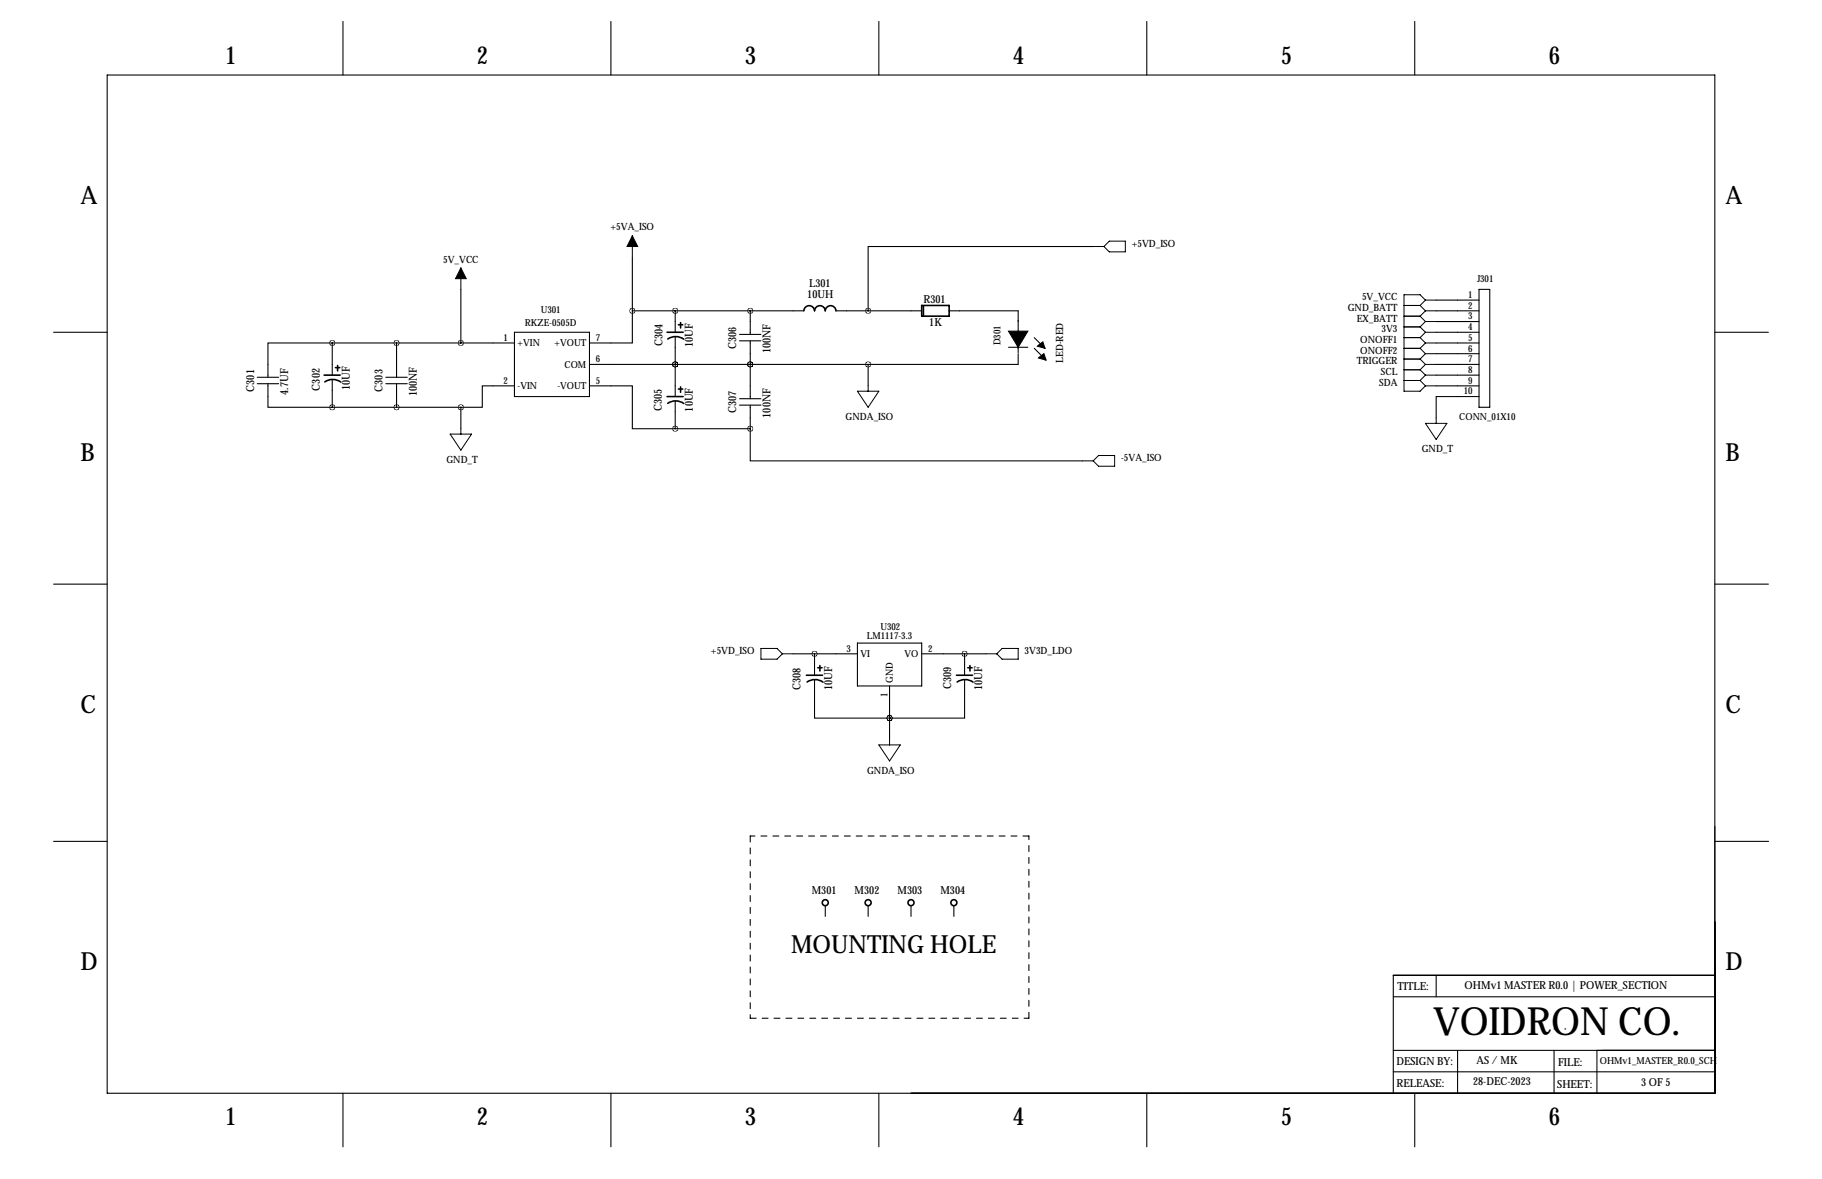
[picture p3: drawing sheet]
<svg xmlns="http://www.w3.org/2000/svg" width="432mm" height="279mm" viewBox="0 0 432 279" stroke-linecap="round" stroke-linejoin="round" font-family="sans-serif">
<g fill="none" stroke="#000" stroke-width=".25">
<path d="M25.4 17.8h381v241.3h-381zM81.3 5.1v12.7M144.8 5.1v12.7M208.3 5.1v12.7M271.8 5.1v12.7M335.3 5.1v12.7M259.1 58.4h-53.4v15.3M12.7 78.7h12.7M109.2 68.6v12.7M121.9 78.7h17.8v15.3h-17.8zM149.9 73.7v7.6h-10.2M149.9 73.7h40.6"/>
<path d="M149.9 61v12.7M160 73.7v5M160 79.8v14.2M175.3 79.2h5M177.8 73.7v5.5M198.1 73.7h20.3M224.8 73.7h16.5v9.9M340.4 78.7h10.1M340.4 73.7h10.1M340.4 71.1h10.1M340.4 76.2h10.1M350.5 68.6h2.6v27.9h-2.6z"/>
<path d="M406.4 78.7h12.7M61 89.4h5M61 90.9h5M63.5 90.9v5.6h15.2M78.7 81.3h-15.2v8.1M78.7 81.3h43.2M78.7 81.3v7.6M78.7 90v6.5M78.7 96.5h30.5M91.4 89.4h5.1M91.4 90.9h5.1M94 81.3v8.1"/>
<path d="M94 90.9v5.6M109.2 96.5v5.1M121.9 91.4h-7.6v5.1h-5.1M139.7 91.4h10.2v10.2h10.1M160 86.4h.1M160 95v6.6M175.3 80.8h5M175.3 94.5h5M175.3 96h5M177.8 86.4h.1M177.8 80.8v13.7M177.8 96v5.6"/>
<path d="M205.7 86.4v5M239 82.3h4.6M241.3 83.8v2.6h-101.6M245.1 80l2.5 2.5M245.1 82.5l2.5 2.6M340.4 81.3h10.1M340.4 91.4h10.1M340.4 86.4h10.1M340.4 83.8h10.1M340.4 88.9h10.1M350.5 94h-10.1v5.1M160 101.6h17.8"/>
<path d="M177.8 101.6v7.6h78.7M12.7 138.4h12.7M406.4 138.4h12.7M188 154.9h15.2M193 154.9v5.1M203.2 152.4h15.2v10.2h-15.2zM218.4 154.9h15.3M228.6 154.9v5.1M193 161.1v9.1h17.8M210.8 170.2h.1M210.8 162.6v12.7M228.6 161.1v9.1h-17.8"/>
<path d="M12.7 199.4h12.7M406.5 199.4h12.7M195.6 214.6v2.6M205.7 214.6v2.6M215.9 214.6v2.6M226.1 214.6v2.6M330.2 236.2h76.2M340.4 231.1v5.1M406.4 231.1h-76.2v28M81.3 259.1v12.7M144.8 259.1v12.7M208.3 259.1v12.7"/>
<path d="M271.8 259.1v12.7M330.2 248.9h76.2M330.2 254h76.2M335.3 259.1v12.7M345.4 248.9v10.2M368.3 243.8h.1M368.3 248.9v10.2M370.8 243.8h.1M378.5 248.9v10.2"/>
</g>
<path d="M177.8 198.1v43.2M243.8 198.1h-66M177.8 241.3h66M243.8 241.3v-43.2" fill="none" stroke="#000" stroke-width=".25" stroke-dasharray="1.4 1.4"/>
<g fill="none" stroke="#000" stroke-width=".38">
<path d="M158.1 78.7h3.8M160.8 77h1M161.3 76.5v1.2M190.5 73.6a1.27 1.27 0 0 1 1.3-1.2 1.27 1.27 0 0 1 1.2 1.3 1.27 1.27 0 0 1 1.3-1.3 1.27 1.27 0 0 1 1.3 1.3 1.27 1.27 0 0 1 1.2-1.3 1.27 1.27 0 0 1 1.3 1.3M218.4 72.4h6.5v2.5h-6.5zM218.8 72.5v2.4M76.8 88.9h3.8M77 90.5a3.3 3.3 0 0 1 3.7 0M79.5 87.1h1M80 86.6v1.3M158.1 94h3.8M158.3 80.3a3.3 3.3 0 0 1 3.7 .1"/>
<path d="M158.3 95.6a3.3 3.3 0 0 1 3.7 0M160.8 92.2h1M161.3 91.7v1.3M193.8 158.2h1M194.3 157.7v1.3M229.4 158.2h1M229.9 157.7v1.3M191.1 160h3.8M191.3 161.6a3.3 3.3 0 0 1 3.7 .1M226.7 160h3.8M226.8 161.6a3.3 3.3 0 0 1 3.8 .1"/>
<circle cx="195.6" cy="213.9" r=".71"/>
<circle cx="205.7" cy="213.9" r=".71"/>
<circle cx="215.9" cy="213.9" r=".71"/>
<circle cx="226.1" cy="213.9" r=".71"/>
</g>
<path d="M239 78.5h2.3v3.8zM241.3 78.5h2.3l-2.3 3.8zM245.9 82l1.2-1 .5 1.5zM246.1 84.8l1.3-1 .5 1.5z" fill="#000" stroke="#000" stroke-width=".25"/>
<g fill="none" stroke="#000" stroke-width=".24">
<path d="M149.9 55.9v5.1M259.1 58.4h2.5M261.6 58.4l1.3-1.2h3.8v2.5h-3.8zM109.2 63.5v5.1M332.7 72.4h3.8M332.7 74.9h3.8M332.7 77.5h3.8M336.5 72.4l1.3 1.3M336.5 74.9l1.3 1.3M336.5 77.5l1.3 1.2M337.8 71.1h2.6M337.8 71.1l-1.3 1.3"/>
<path d="M337.8 71.1l-1.3-1.3h-3.8v22.9h3.8l1.3-1.3M337.8 73.7h2.6M337.8 73.7l-1.3 1.2M337.8 76.2h2.6M337.8 76.2l-1.3 1.3M337.8 78.7h2.6M337.8 78.7l-1.3 1.3M203.2 92.7h5.1l-2.6 3.8zM205.7 91.4v1.3M332.7 80h3.8M332.7 82.5h3.8M332.7 85.1h3.8"/>
<path d="M332.7 87.6h3.8M332.7 90.2h3.8M336.5 80l1.3 1.3M336.5 82.5l1.3 1.3M336.5 85.1l1.3 1.3M336.5 87.6l1.3 1.3M336.5 90.2l1.3 1.2M337.8 81.3h2.6M337.8 81.3l-1.3 1.2M337.8 83.8h2.6M337.8 83.8l-1.3 1.3M337.8 86.4h2.6"/>
<path d="M337.8 86.4l-1.3 1.2M337.8 88.9h2.6M337.8 88.9l-1.3 1.3M337.8 91.4h2.6M340.4 99.1v1.2M106.7 102.9h5.1l-2.6 3.8zM109.2 101.6v1.3M256.5 109.2h2.6M260.3 107.9h3.9v2.6h-3.9l-1.2-1.3zM337.8 100.3h5.1l-2.5 3.8zM180.3 153.7h3.8l1.3 1.2-1.3 1.3h-3.8zM185.4 154.9h2.6"/>
<path d="M233.7 154.9h2.5M236.2 154.9l1.3-1.2h3.8v2.5h-3.8zM208.3 176.5h5.1l-2.6 3.8zM210.8 175.3v1.2"/>
</g>
<path d="M149.9 55.9l1.2 2.5h-2.5zM109.2 63.5l1.3 2.5h-2.6z" fill="#000" stroke="#000" stroke-width=".24"/>
<path d="M109.2 81.3a.05 .05 0 0 0 .1 0 .05 .05 0 0 0-.1 0zM109.2 96.5a.05 .05 0 0 0 .1 0 .05 .05 0 0 0-.1 0zM93.9 96.5a.05 .05 0 0 0 .1 0 .05 .05 0 0 0-.1 0zM93.9 81.3a.05 .05 0 0 0 .1 0 .05 .05 0 0 0-.1 0zM160 73.7a.05 .05 0 0 0 .1 0 .05 .05 0 0 0-.1 0zM160 101.6a.05 .05 0 0 0 .1 0 .05 .05 0 0 0-.1 0zM160 86.4a.05 .05 0 0 0 .1 0 .05 .05 0 0 0-.1 0zM160 86.4a.05 .05 0 0 0 .1 0 .05 .05 0 0 0-.1 0zM149.8 73.7a.05 .05 0 0 0 .1 0 .05 .05 0 0 0-.1 0zM205.7 73.7a.05 .05 0 0 0 .1 0 .05 .05 0 0 0-.1 0zM193 154.9a.05 .05 0 0 0 .1 0 .05 .05 0 0 0-.1 0zM210.8 170.2a.05 .05 0 0 0 .1 0 .05 .05 0 0 0-.1 0zM210.8 170.2a.05 .05 0 0 0 .1 0 .05 .05 0 0 0-.1 0zM78.7 81.3a.05 .05 0 0 0 .1 0 .05 .05 0 0 0-.1 0zM78.7 96.5a.05 .05 0 0 0 .1 0 .05 .05 0 0 0-.1 0zM205.7 86.4a.05 .05 0 0 0 .1 0 .05 .05 0 0 0-.1 0z" fill="#000" stroke="#000" stroke-width="1.3"/>
<text font-size="9.2" x="339.6" y="245.2">VOIDRON CO.</text>
<g font-size="5.9">
<text x="53.3" y="15.2">1</text>
<text x="113" y="15.2">2</text>
<text x="176.5" y="15.2">3</text>
<text x="240" y="15.2">4</text>
<text x="303.5" y="15.2">5</text>
<text x="367" y="15.2">6</text>
<text x="19" y="48.3">A</text>
<text x="408.9" y="48.3">A</text>
<text x="19" y="109.2">B</text>
<text x="408.9" y="109.2">B</text>
<text x="19" y="168.9">C</text>
<text x="408.9" y="168.9">C</text>
<text x="187.5" y="226">MOUNTING HOLE</text>
<text x="19" y="229.9">D</text>
<text x="408.9" y="229.9">D</text>
<text x="53.3" y="266.7">1</text>
<text x="113" y="266.7">2</text>
<text x="176.5" y="266.7">3</text>
<text x="240" y="266.7">4</text>
<text x="303.5" y="266.7">5</text>
<text x="367" y="266.7">6</text>
</g>
<g font-size="2.6">
<text x="191.3" y="70.6">10UH</text>
<text x="191.7" y="68">L301</text>
<text x="218.9" y="71.9">R301</text>
<text x="220.2" y="77.2">1K</text>
<text x="157" y="82.1" transform="rotate(-90 157 82.1)">C304</text>
<text x="164.2" y="82.3" transform="rotate(-90 164.2 82.3)">10UF</text>
<text x="174.5" y="82.6" transform="rotate(-90 174.5 82.6)">C306</text>
<text x="182.6" y="83.7" transform="rotate(-90 182.6 83.7)">100NF</text>
<text x="60.2" y="92.8" transform="rotate(-90 60.2 92.8)">C301</text>
<text x="68.3" y="93.5" transform="rotate(-90 68.3 93.5)">4.7UF</text>
<text x="75.8" y="92.6" transform="rotate(-90 75.8 92.6)">C302</text>
<text x="82.9" y="92.5" transform="rotate(-90 82.9 92.5)">10UF</text>
<text x="90.7" y="92.8" transform="rotate(-90 90.7 92.8)">C303</text>
<text x="98.8" y="93.9" transform="rotate(-90 98.8 93.9)">100NF</text>
<text x="156.9" y="97.4" transform="rotate(-90 156.9 97.4)">C305</text>
<text x="164.2" y="97.5" transform="rotate(-90 164.2 97.5)">10UF</text>
<text x="174.5" y="97.9" transform="rotate(-90 174.5 97.9)">C307</text>
<text x="182.6" y="99" transform="rotate(-90 182.6 99)">100NF</text>
<text x="189.7" y="163.5" transform="rotate(-90 189.7 163.5)">C308</text>
<text x="197.2" y="163.6" transform="rotate(-90 197.2 163.6)">10UF</text>
<text x="225.5" y="163.3" transform="rotate(-90 225.5 163.3)">C309</text>
<text x="232.8" y="163.6" transform="rotate(-90 232.8 163.6)">10UF</text>
<text x="192.4" y="211.8">M301</text>
<text x="202.5" y="211.8">M302</text>
<text x="212.7" y="211.8">M303</text>
<text x="222.9" y="211.8">M304</text>
<text x="331.2" y="234.7">TITLE:</text>
<text x="347.1" y="234.4">OHMv1 MASTER R0.0 | POWER_SECTION</text>
<text x="331" y="252.5">DESIGN BY:</text>
<text x="331" y="257.6">RELEASE:</text>
<text x="349.1" y="257.2">28-DEC-2023</text>
<text x="349.9" y="252.2">AS / MK</text>
<text x="369.1" y="257.8">SHEET:</text>
<text x="369.3" y="252.5">FILE:</text>
<text x="389" y="257.4">3 OF 5</text>
</g>
<g font-size="2.4">
<text x="144.7" y="54.6">+5VA_ISO</text>
<text x="268.2" y="58.4">+5VD_ISO</text>
<text x="105" y="62.2">5V_VCC</text>
<text x="322.8" y="71.1">5V_VCC</text>
<text x="319.4" y="73.7">GND_BATT</text>
<text x="321.6" y="76.2">EX_BATT</text>
<text x="322.4" y="81.3">ONOFF1</text>
<text x="322.4" y="83.8">ONOFF2</text>
<text x="327.4" y="78.7">3V3</text>
<text x="252" y="86" transform="rotate(-90 252 86)">LED-RED</text>
<text x="321.6" y="86.4">TRIGGER</text>
<text x="327.3" y="88.9">SCL</text>
<text x="326.9" y="91.4">SDA</text>
<text x="200.4" y="99.6">GNDA_ISO</text>
<text x="336.9" y="107.2">GND_T</text>
<text x="105.8" y="109.7">GND_T</text>
<text x="265.7" y="109.2">-5VA_ISO</text>
<text x="168.5" y="154.9">+5VD_ISO</text>
<text x="242.8" y="154.9">3V3D_LDO</text>
<text x="205.5" y="183.4">GNDA_ISO</text>
</g>
<g font-size="2.3">
<text x="347.9" y="70.6">1</text>
<text x="350.1" y="66.8">J301</text>
<text x="124.4" y="77.3">RKZE-0505D</text>
<text x="128.1" y="74.2">U301</text>
<text x="347.9" y="73.2">2</text>
<text x="347.9" y="75.7">3</text>
<text x="119.3" y="80.8">1</text>
<text x="122.7" y="82">+VIN</text>
<text x="131.4" y="82">+VOUT</text>
<text x="141.2" y="80.8">7</text>
<text x="237.1" y="81.9" transform="rotate(-90 237.1 81.9)">D301</text>
<text x="347.9" y="78.2">4</text>
<text x="347.9" y="80.8">5</text>
<text x="347.9" y="83.3">6</text>
<text x="133.8" y="87.1">COM</text>
<text x="141.2" y="85.9">6</text>
<text x="347.9" y="85.9">7</text>
<text x="347.9" y="88.4">8</text>
<text x="119.3" y="90.9">2</text>
<text x="122.7" y="92.2">-VIN</text>
<text x="132.1" y="92.2">-VOUT</text>
<text x="141.2" y="90.9">5</text>
<text x="346.9" y="93.5">10</text>
<text x="347.9" y="90.9">9</text>
<text x="345.8" y="99.4">CONN_01X10</text>
<text x="208.7" y="149.3">U302</text>
<text x="200.6" y="154.4">3</text>
<text x="204" y="155.7">VI</text>
<text x="205.4" y="151.4">LM1117-3.3</text>
<text x="214.4" y="155.7">VO</text>
<text x="220" y="154.4">2</text>
<text x="211.6" y="161.8" transform="rotate(-90 211.6 161.8)">GND</text>
<text x="210.3" y="165.1" transform="rotate(-90 210.3 165.1)">1</text>
<text x="379.1" y="252.2">OHMv1_MASTER_R0.0_SCH</text>
</g>
</svg>
